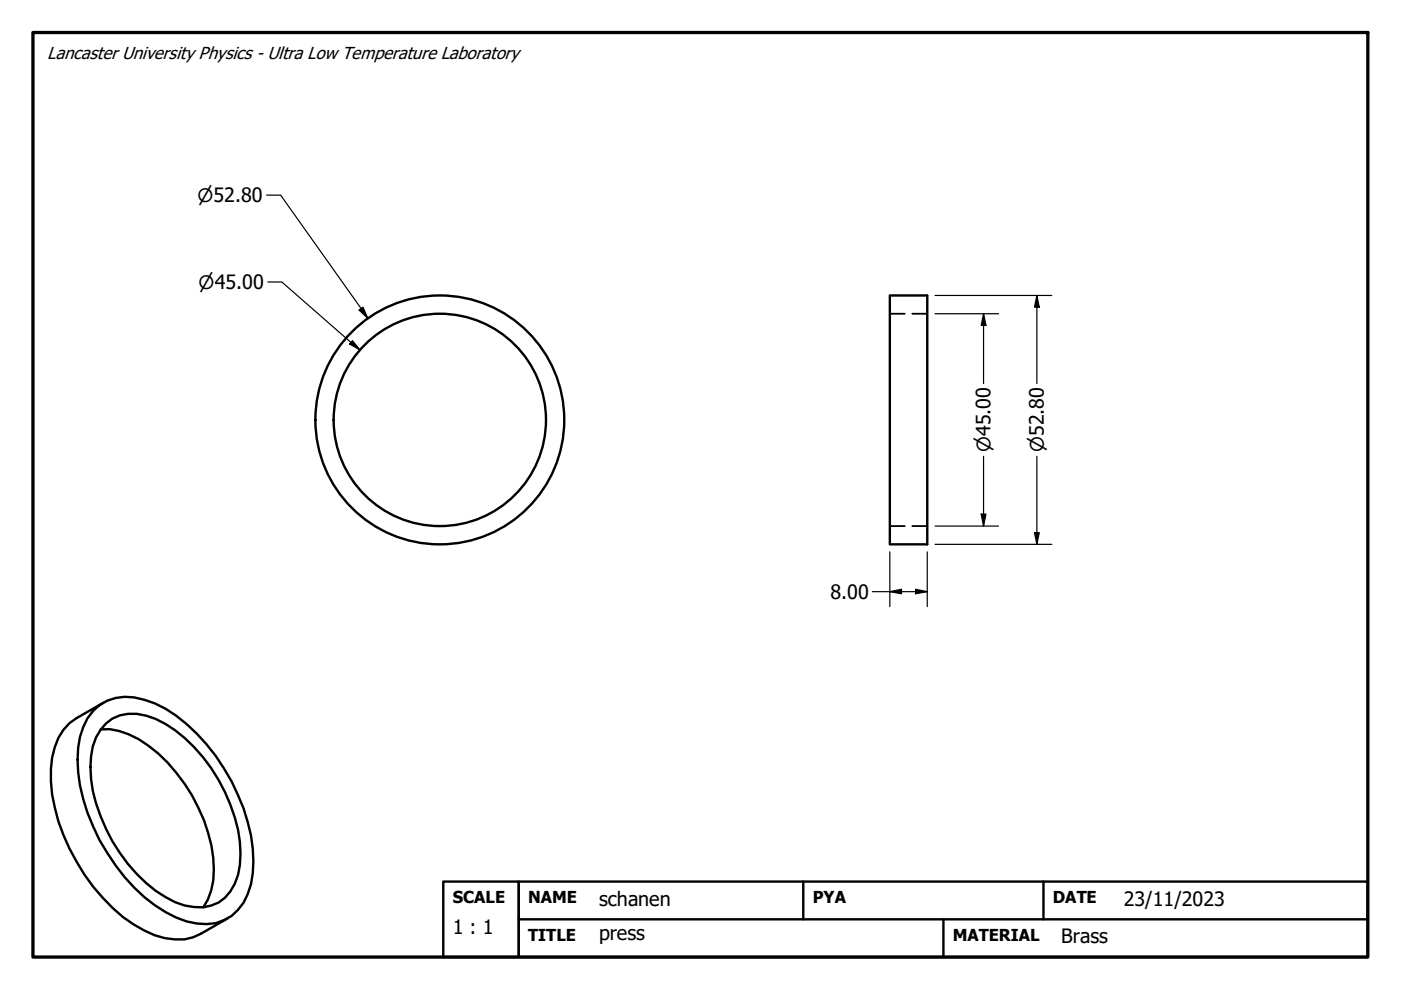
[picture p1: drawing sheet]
<svg xmlns="http://www.w3.org/2000/svg" width="297mm" height="210mm" viewBox="0 0 297 210" stroke-linecap="round" stroke-linejoin="round" font-family="sans-serif">
<!-- layer: Visible (ANSI) -->
<g fill="none" stroke="#000" stroke-width=".51">
<path d="M188.7 62.6h7.9v52.8h-7.9zM19.7 150.7a10.1 10.1 0 0 1 10.9-2.3 28.1 28.1 0 0 1 13.2 9.4 43.1 43.1 0 0 1 9.8 22.1 19.5 19.5 0 0 1-2 11.5 9.6 9.6 0 0 1-9.9 4.4 21.9 21.9 0 0 1-11.1-5.6 42.4 42.4 0 0 1-14-26.5 19.2 19.2 0 0 1 1.9-11.4zM21.3 154.7a14.3 14.3 0 0 1 10.1 3.4 35.8 35.8 0 0 1 13.8 23.8 15.4 15.4 0 0 1-2.1 10.5M21.9 149l-5.6 3.2a10.3 10.3 0 0 0-4.7 6.2 26.9 26.9 0 0 0 .8 15.8 43.8 43.8 0 0 0 13.6 20.2 24.1 24.1 0 0 0 9 4.5 10 10 0 0 0 7.6-.9l5.7-3.3M22.5 153.4a8.4 8.4 0 0 1 8.5-1.7 25.2 25.2 0 0 1 12.1 8.9 36.6 36.6 0 0 1 7.8 17.9 15.8 15.8 0 0 1-2.1 10.5 7.7 7.7 0 0 1-7.7 3.3 15.9 15.9 0 0 1-8.1-3.4 36.2 36.2 0 0 1-13.7-23.8 17.3 17.3 0 0 1 1.1-8.8l.9-1.6z"/>
<circle cx="93.3" cy="89" r="22.5"/>
<circle cx="93.3" cy="89" r="26.4"/>
</g>
<!-- layer: Hidden (ANSI) -->
<path d="M188.7 66.5h3.1M193.4 66.5h3.2M188.7 111.5h3.1M193.4 111.5h3.2" fill="none" stroke="#000" stroke-width=".38"/>
<!-- layer: Border (ANSI) -->
<path d="M7 6.9h283v196h-283z" fill="none" stroke="#000" stroke-width=".7"/>
<!-- layer: Title (ANSI) -->
<path d="M94 186.9h16v16h-16zM110 186.9h180v16h-180zM110 194.9h180M170.3 186.9v8M200 194.9v8M221.2 186.9v8" fill="none" stroke="#000" stroke-width=".51"/>
<!-- layer: Dimension (ANSI) -->
<g fill="none" stroke="#000" stroke-width=".25">
<path d="M56.5 41.4h3l18.5 26.1M56.8 59.8h3l16.5 14.4M74.7 72.2l1.6 2-2.2-1.3zM76.1 65.8l.9-.7 1 2.4zM198.2 62.6h24.8M198.2 66.5h13.5M208.5 66.5l.5 2.5h-1zM208.5 66.5v14.8M219.8 62.6l.5 2.5h-1zM219.8 62.6v18.7M208.5 96.7v14.8M219.8 96.7v18.7"/>
<path d="M188.7 117v11.6M196.6 117v11.6M198.2 115.4h24.8M198.2 111.5h13.5M208 109h1l-.5 2.5zM219.3 112.9h1l-.5 2.5zM185 125.4h11.6M188.7 125.4l2.4-.5v1zM194.1 124.9l2.5 .5-2.5 .5z"/>
</g>
<path d="M74.7 72.2l1.6 2-2.2-1.3zM76.1 65.8l.9-.7 1 2.4zM208.5 66.5l.5 2.5h-1zM219.8 62.6l.5 2.5h-1zM208 109h1l-.5 2.5zM219.3 112.9h1l-.5 2.5zM188.7 125.4l2.4-.5v1zM194.1 124.9l2.5 .5-2.5 .5z" fill="#000"/>
<g font-size="4.2">
<text x="176.1" y="127">8.00</text>
<text x="96" y="198">1 : 1</text>
<text x="127" y="192.1">schanen</text>
<text x="238.3" y="192.1">23/11/2023</text>
<text x="127" y="199.2">press</text>
<text x="225" y="199.9">Brass</text>
</g>
<g font-size="3.9">
<text x="41.8" y="42.8">⌀52.80</text>
<text x="42.1" y="61.2">⌀45.00</text>
<text x="210" y="95.9" transform="rotate(-90 210 95.9)">⌀45.00</text>
<text x="221.3" y="95.9" transform="rotate(-90 221.3 95.9)">⌀52.80</text>
</g>
<text font-size="3.7" x="10" y="12.5">Lancaster University Physics - Ultra Low Temperature Laboratory</text>
<g font-size="3.5">
<text x="96" y="191.5">SCALE</text>
<text x="112" y="191.4">NAME</text>
<text x="172.3" y="191.4">PYA</text>
<text x="223.2" y="191.4">DATE</text>
<text x="112" y="199.4">TITLE</text>
<text x="202" y="199.4">MATERIAL</text>
</g>
</svg>
